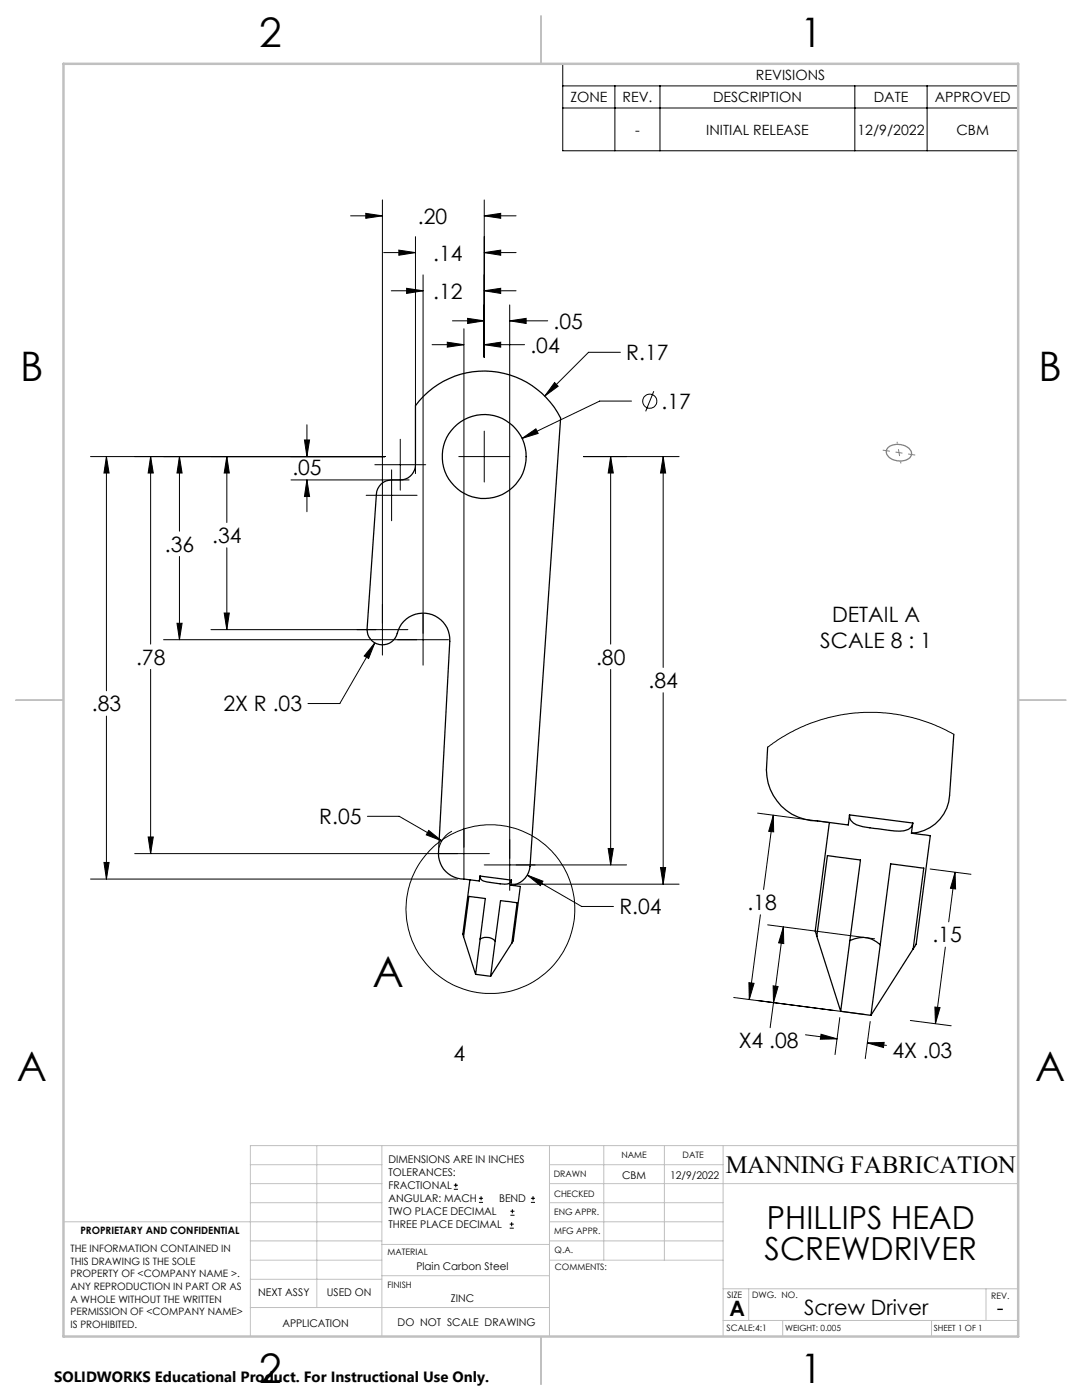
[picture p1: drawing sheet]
<svg xmlns="http://www.w3.org/2000/svg" width="216mm" height="279mm" viewBox="0 0 216 279" stroke-linecap="round" stroke-linejoin="round" font-family="sans-serif">
<g fill="none" stroke="#000" stroke-width=".25">
<path d="M153.2 149.1l-.3 4.6a10.1 10.1 0 0 0 10.2 10.1l6.2 .8 .2-2M190.3 146.5l-.8 12.2a8.1 8.1 0 0 1-7.6 7.6l.2-2M93.8 175.6l-1.4 10.8 .1 .5M95.8 174.8v.1a.98 .98 0 0 0 .6 .9l3.9 .6a1.25 1.25 0 0 0 1.8-.8M95.8 174.8l-.2 1-3-.4a5.1 5.1 0 0 1-5.1-5l2.2-42.4a5.4 5.4 0 0 0-4.8-5.6 5.4 5.4 0 0 0-5.8 4.5 3.1 3.1 0 0 1-3.4 1.7 3.1 3.1 0 0 1-2.5-2.9l1.9-27.1a3 3 0 0 1 3-2.8 4.5 4.5 0 0 0 3.7-.7 3.2 3.2 0 0 0 1.1-2.4v-11.7a17.1 17.1 0 0 1 29 2.4l-6.1 89.5a4.1 4.1 0 0 1-3.8 3.8l.1-1.1M95.8 174.8l6.3 .8M102 176.7l1.8 .2-1.4 10.8-.3 .5M165.5 164.1l-2.8 21.7 .3 1.1M169.5 162.6a1.91 1.91 0 0 0 1.4 2l1.3 .4 5.4 .7a7 7 0 0 0 3.7-.2l.5-.4 .3-.8M169.5 162.6l12.6 1.7M182 166.3l3.6 .5-2.8 21.7-.6 .9M92.5 186.9l1.1-8 3.2 .4-1 8.1"/>
<path d="M92.5 186.9l2.4 7.6M94.9 194.5l3 .3M95.8 187.4a2.55 2.55 0 0 1 3 .4M95.8 187.4l-.9 7.1M102.1 188.2l1.1-8-3.3-.5-2 15.1M102.1 188.2l-4.2 6.6M163 186.9l2.1-16.2 6.6 .9-4 30.2M163 186.9l4.7 14.9M169.6 187.7a5.1 5.1 0 0 1 6 .8M175.6 188.5l2.1-16.1 6.6 .8-2.1 16.2M175.6 188.5l-1.8 14.1M182.2 189.4l-8.4 13.2"/>
<path d="M167.7 201.8l6.1 .8"/>
<circle cx="96.6" cy="91.1" r="8.4"/>
</g>
<g fill="none" stroke="#000" stroke-width=".2">
<path d="M112.3 12.7h90.9v17.4h-90.9zM112.3 17.1h90.9M122.7 17.1v13M131.7 17.1v13M170.6 17.1v13M185 17.1v13M76.3 39.9v90.8M96.6 39.9v31.4M112.3 21.6h90.9M70 43.1h6.3M73 42.6l3.3 .5-3.3 .5zM76.6 50.4h6.3"/>
<path d="M78.1 58h6.3M79.6 49.9l3.3 .5-3.3 .5zM81.1 57.5l3.3 .5-3.3 .6zM82.9 47.2v47.3M84.4 54.9v77.9M96.6 50.4l3.3-.5v1zM96.6 43.1l3.3-.5v1zM96.6 58l3.3-.5v1.1zM96.6 50.4h6.4M96.6 43.1h6.4M96.6 58h6.4M86.2 68.8h6.4"/>
<path d="M89.3 68.3l3.3 .5-3.3 .5zM90.3 64h6.3M92.6 65.6v109.8M93.3 63.5l3.3 .5-3.3 .6zM96.6 68.8l3.3-.5v1zM96.6 68.8h8.1M101.7 64l3.3-.5v1.1zM101.7 60.9v116.8M101.7 64h7.6M110.7 76.3l.7 .8-2.7 2zM123.8 70.3h-6.4l-8.7 8.8M130.5 78.1l-1.7 4"/>
<path d="M18.1 91.1h58.7M21.2 91.1l.6 3.3h-1.1zM21.2 91.1v46.8M30.1 91.1l.5 3.3h-1zM30.1 91.1v37.5M35.8 91.1l.5 3.3h-1zM35.8 91.1v14.9M45.3 91.1l.5 3.3h-1.1zM45.3 91.1v13.2M58.1 95.8h23.5M60.7 87.8h1.1l-.6 3.3zM61.2 95.8l.6 3.3h-1.1z"/>
<path d="M61.2 84.8v6.3M61.2 95.8v6.3M73.1 98.8h10.1M74.8 92.7h10.1M78.1 93.8v10.1M79.9 87.7v10.1M91.5 91.1h10.2M96.6 86v10.2M104.2 87.5l2.7-1.9 .5 .9zM116.4 91.1h19.1M121.8 91.1l.6 3.3h-1zM121.8 91.1v37.5"/>
<path d="M126 80h-6.3l-15.5 7.5M132.3 91.1l.5 3.3h-1zM132.3 91.1v42.1M35.8 111.1v16.6M45.3 109.3v16.4M30.1 133.6v36.8M35.3 124.4h1l-.5 3.3zM44.7 122.3h1.1l-.5 3.4zM74.8 128.3l-1.2 3.1-.9-.5zM74.8 128.3l-7 12.1h-6.3M81.4 125.7h-39.3M89.5 127.7h-56.9"/>
<path d="M121.8 133.6v39M132.3 138.3v38.2M21.2 142.9v32.5M190.3 146.5l-4.4-2.1-3.8-1.2-2.5-.5-3-.4-4.9-.1-4.6 .6-3.1 .8-2.2 .7-4.2 1.9-2.5 1.5-1.9 1.4M18.1 175.4h73.2M20.7 172.1h1.1l-.6 3.3zM26.9 170.4h70.7M29.6 167h1l-.5 3.4zM73.3 162.9h6.4l8.5 4.9M85.5 165.7l2.7 2.1-3.1-1.2zM90.2 165.9a5.1 5.1 0 0 0-2.6 3.2M96.6 172.6h28.4"/>
<path d="M101.6 176.5h33.9M105.2 174.7l3.1 1.2-.5 .8zM105.2 174.7l10.9 6.2h6.3M121.4 169.3h1l-.6 3.3zM131.8 173.1h1l-.5 3.4zM151.2 162.3l14.2 1.8M154.3 162.7l.1 3.3-1-.1zM154.3 162.7l-1.9 14.8M185.6 173.4l8.1 1.1M190.6 174.1l.1 3.3-1-.1zM190.6 174.1l-1.3 9.9M146.4 199.1l20.1 2.6"/>
<path d="M149.4 196.1l1.1 .2-1 3.2zM151.2 199.7l21.3 2.8M151.7 182.6l-2.2 16.9M153.2 184.6l21.3 2.8M154.3 196.7l1 .2-1 3.2zM156.3 185l.1 3.3-1-.1zM156.3 185l-2 15.1M188.6 189l-1.9 15.3M154.3 200.1l-.6 5M160.7 206.5l6.3 .8M163.8 206.4l3.2 .9-3.3 .1zM167.6 203.1l-1 7.4"/>
<path d="M173.1 208.1l3.3-.1-.1 1.1zM173.1 208.1l3.8 .5M173.6 203.9l-1 7.4M181.6 203.7l8.2 1M186.5 201l1.1 .1-.9 3.2zM90.6 237.3h.8M90.6 236.5h.8M90.9 236.1v.9M95.6 240h.8M95.6 239.1h.8M96 238.7v.8M105.9 240h.9"/>
<path d="M105.9 239.1h.9M106.4 238.7v.8M101.7 245.1h.8M101.7 244.3h.8M101.8 242.5h.9M101.8 241.7h.9M102.1 243.9v.8M102.2 241.3v.8"/>
<circle cx="129.6" cy="80.1" r="1.41"/>
<circle cx="97.8" cy="181.4" r="16.8"/>
</g>
<path d="M177.2 89.3a3.1 3.1 0 0 1 4.7 .9 1.49 1.49 0 0 1-1.6 1.7 2.75 2.75 0 0 1-3.5-1.7l.1-.5z" fill="none" stroke="#808080" stroke-width=".25"/>
<g fill="none" stroke="#c0c0c0" stroke-width=".2">
<path d="M50 232.4h26.2M50 236.2h26.2M63.2 228.6v32.3M76.2 228.6v38.1M109.6 228.6v38.1M109.6 232.4h34.7M109.6 236.2h93.6M120.5 228.6v22.9M132.6 228.6v22.9M144.3 228.6v38.1M203.2 228.6h-153.2v38.1M12.7 243.8h63.5"/>
<path d="M50 251.5h26.2M50 240h26.2M50 247.7h26.2M50 255.3h26.2M76.2 254.6h33.4M76.2 248.4h33.4M109.6 251.5h34.7M109.6 243.8h34.7M109.6 240h34.7M109.6 247.7h34.7M144.3 257.2h58.9M149.4 257.2v6.3"/>
<path d="M196.7 257.2v6.3M50 260.9h59.6M144.3 263.5h58.9M156.2 263.5v3.2M185.9 263.5v3.2"/>
</g>
<path d="M108 3.2v9.5M3.1 139.7h9.6M203.2 139.7h9.5M108 266.7v9.6" fill="none" stroke="#c0c0c0" stroke-width=".25"/>
<path d="M12.7 12.7h190.5v254h-190.5z" fill="none" stroke="#c0c0c0" stroke-width=".5"/>
<path d="M176.2 89.8l6.4 1" fill="none" stroke="#808080" stroke-width=".2" stroke-dasharray="15.2 1.3 1.3 1.3" stroke-dashoffset="13.9"/>
<path d="M179.8 92.4l-.8-4.2" fill="none" stroke="#808080" stroke-width=".2" stroke-dasharray="15.2 1.3 1.3 1.3" stroke-dashoffset="15"/>
<path d="M104.2 87.5l3.2-1-.5-.9zM110.7 76.3l-2 2.8 2.7-2zM60.7 87.8h1.1l-.6 3.3zM61.2 95.8l.6 3.3h-1.1zM96.6 50.4l3.3-.5v1zM79.6 49.9l3.3 .5-3.3 .5zM45.3 91.1l.5 3.3h-1.1zM44.7 122.3h1.1l-.5 3.4zM96.6 43.1l3.3-.5v1zM73 42.6l3.3 .5-3.3 .5zM35.8 91.1l.5 3.3h-1zM35.3 124.4h1l-.5 3.3zM96.6 58l3.3-.5v1.1zM81.1 57.5l3.3 .5-3.3 .6zM74.8 128.3l-2.1 2.6 .9 .5zM93.3 63.5l3.3 .5-3.3 .6zM101.7 64l3.3-.5v1.1zM89.3 68.3l3.3 .5-3.3 .5zM96.6 68.8l3.3-.5v1zM105.2 174.7l2.6 2 .5-.8zM85.5 165.7l-.4 .9 3.1 1.2zM121.4 169.3h1l-.6 3.3zM121.8 91.1l.6 3.3h-1zM30.1 91.1l.5 3.3h-1zM29.6 167h1l-.5 3.4zM21.2 91.1l.6 3.3h-1.1zM20.7 172.1h1.1l-.6 3.3zM132.3 91.1l.5 3.3h-1zM131.8 173.1h1l-.5 3.4zM154.3 162.7l.1 3.3-1-.1zM149.4 196.1l1.1 .2-1 3.2zM186.5 201l1.1 .1-.9 3.2zM190.6 174.1l.1 3.3-1-.1zM163.8 206.4l3.2 .9-3.3 .1zM173.1 208.1l3.3-.1-.1 1.1zM156.3 185l.1 3.3-1-.1zM154.3 196.7l1 .2-1 3.2z" fill="#000"/>
<text font-size="8.5" x="74.3" y="196.9">A</text>
<g font-size="8.1">
<text x="51.7" y="9.3">2</text>
<text x="159.7" y="9.3">1</text>
<text x="4" y="76">B</text>
<text x="207.2" y="76">B</text>
<text x="3.3" y="215.7">A</text>
<text x="206.5" y="215.7">A</text>
<text x="51.7" y="276">2</text>
<text x="159.7" y="276">1</text>
</g>
<g font-size="6.3">
<text x="153" y="245.4">PHILLIPS HEAD</text>
<text x="152.6" y="251.4">SCREWDRIVER</text>
</g>
<text font-size="4.9" x="144.8" y="234">MANNING FABRICATION</text>
<g font-size="4.2">
<text x="83.4" y="44.7">.20</text>
<text x="86.4" y="52">.14</text>
<text x="86.4" y="59.6">.12</text>
<text x="110.5" y="65.6">.05</text>
<text x="105.8" y="70.4">.04</text>
<text x="125" y="71.9">R.17</text>
<text x="132" y="81.6">.17</text>
<text x="58.3" y="94.7">.05</text>
<text x="32.9" y="110.1">.36</text>
<text x="42.3" y="108.4">.34</text>
<text x="166" y="124.1">DETAIL A</text>
<text x="163.7" y="129.4">SCALE 8 : 1</text>
<text x="27.1" y="132.7">.78</text>
<text x="118.9" y="132.7">.80</text>
<text x="129.4" y="137.3">.84</text>
<text x="18.3" y="142">.83</text>
<text x="44.6" y="142">2X R .03</text>
<text x="63.7" y="164.5">R.05</text>
<text x="123.6" y="182.5">R.04</text>
<text x="149.1" y="181.6">.18</text>
<text x="186" y="188.1">.15</text>
<text x="147.4" y="209.2">X4 .08</text>
<text x="90.5" y="211.8">4</text>
<text x="178.1" y="211.1">4X .03</text>
<text x="145.6" y="262.7">A</text>
<text x="160.4" y="262.4">Screw Driver</text>
<text x="198.9" y="262.4">-</text>
</g>
<text font-size="3" x="10.8" y="275.7">SOLIDWORKS Educational Product. For Instructional Use Only.</text>
<g font-size="2.8">
<text x="150.8" y="16">REVISIONS</text>
<text x="113.8" y="20.4">ZONE</text>
<text x="124.2" y="20.4">REV.</text>
<text x="142.3" y="20.4">DESCRIPTION</text>
<text x="174.3" y="20.4">DATE</text>
<text x="186.5" y="20.4">APPROVED</text>
<text x="126.7" y="26.9">-</text>
<text x="140.9" y="26.9">INITIAL RELEASE</text>
<text x="171.1" y="26.9">12/9/2022</text>
<text x="190.8" y="26.9">CBM</text>
</g>
<g font-size="2.1">
<text x="77.5" y="232.2">DIMENSIONS ARE IN INCHES</text>
<text x="77.5" y="234.7">TOLERANCES:</text>
<text x="77.5" y="237.3">FRACTIONAL</text>
<text x="77.5" y="239.9">ANGULAR: MACH</text>
<text x="99.6" y="239.9">BEND</text>
<text x="124.1" y="235.2">CBM</text>
<text x="133.7" y="235.2">12/9/2022</text>
<text x="77.5" y="242.5">TWO PLACE DECIMAL</text>
<text x="77.5" y="245.1">THREE PLACE DECIMAL</text>
<text x="83.1" y="253.4">Plain Carbon Steel</text>
<text x="51.5" y="258.7">NEXT ASSY</text>
<text x="65.2" y="258.6">USED ON</text>
<text x="90" y="259.8">ZINC</text>
<text x="56.3" y="264.8">APPLICATION</text>
<text x="79.3" y="264.6">DO NOT SCALE DRAWING</text>
</g>
<g font-size="2">
<text x="14.1" y="249.9">THE INFORMATION CONTAINED IN</text>
<text x="16" y="246.3">PROPRIETARY AND CONFIDENTIAL</text>
<text x="14.1" y="252.4">THIS DRAWING IS THE SOLE</text>
<text x="14.1" y="254.9">PROPERTY OF &lt;COMPANY NAME &gt;.</text>
<text x="14.1" y="257.4">ANY REPRODUCTION IN PART OR AS</text>
<text x="14.1" y="260">A WHOLE WITHOUT THE WRITTEN</text>
<text x="14.1" y="262.5">PERMISSION OF &lt;COMPANY NAME&gt;</text>
<text x="14.1" y="265">IS PROHIBITED.</text>
</g>
<g font-size="1.8">
<text x="124" y="231.1">NAME</text>
<text x="136.2" y="231.1">DATE</text>
<text x="110.5" y="234.8">DRAWN</text>
<text x="110.5" y="238.9">CHECKED</text>
<text x="110.6" y="242.5">ENG APPR.</text>
<text x="77.3" y="250.5">MATERIAL</text>
<text x="110.6" y="246.3">MFG APPR.</text>
<text x="110.7" y="250">Q.A.</text>
<text x="77.3" y="257">FINISH</text>
<text x="110.7" y="253.5">COMMENTS:</text>
<text x="145.1" y="259">SIZE</text>
<text x="150.1" y="259.1">DWG. NO.</text>
<text x="197.8" y="259.2">REV.</text>
<text x="145" y="265.7">SCALE:4:1</text>
</g>
<g font-size="1.7">
<text x="156.7" y="265.7">WEIGHT: 0.005</text>
<text x="186.3" y="265.7">SHEET 1 OF 1</text>
</g>
</svg>
